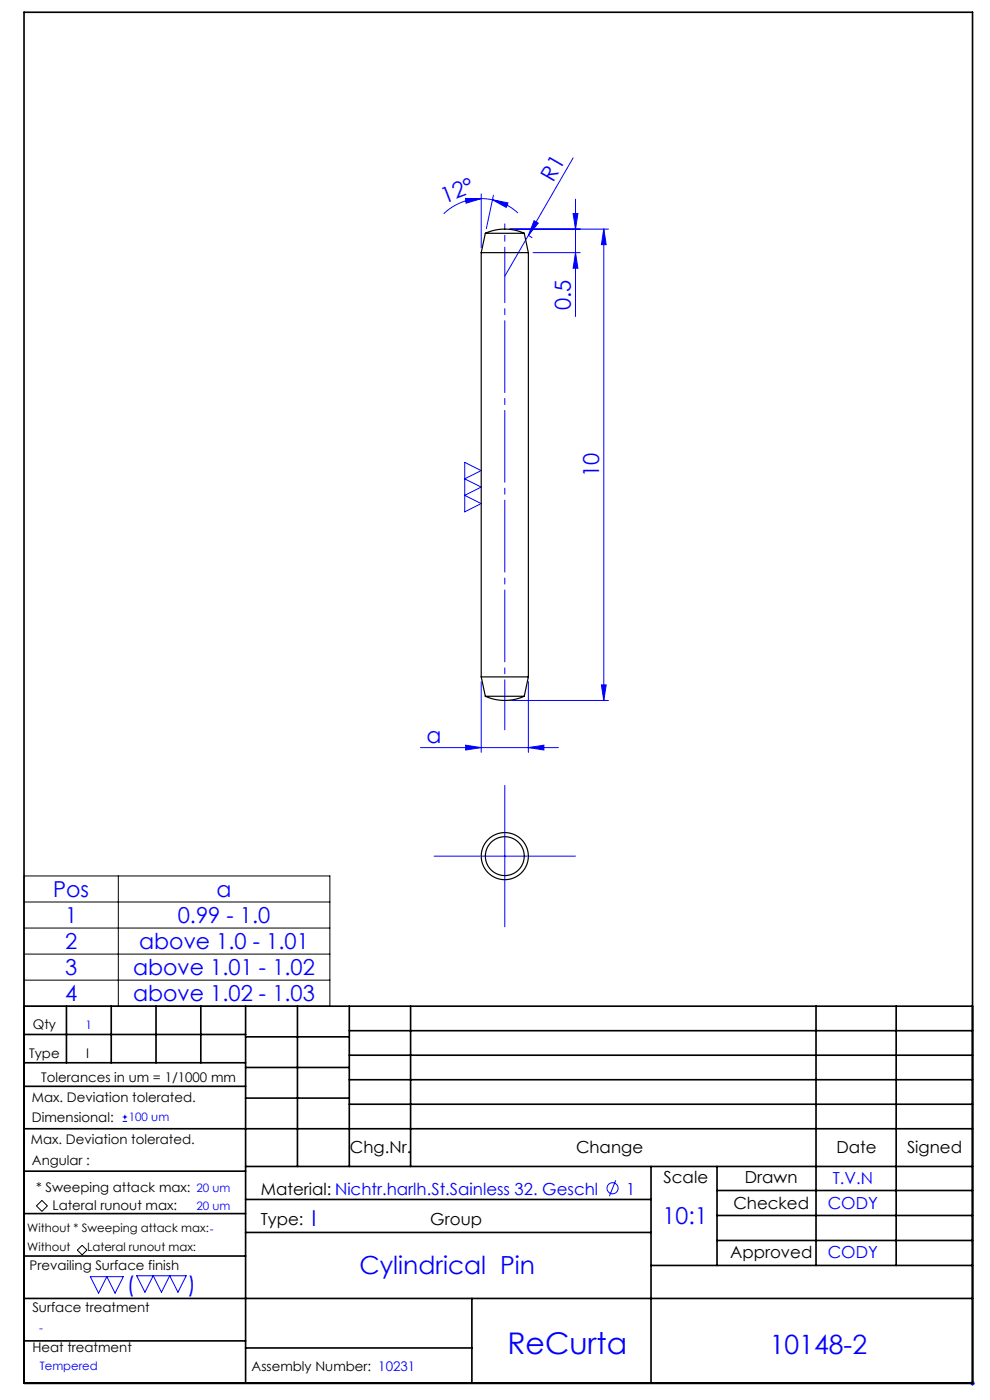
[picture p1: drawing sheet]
<svg xmlns="http://www.w3.org/2000/svg" width="210mm" height="297mm" viewBox="0 0 210 297" stroke-linecap="round" stroke-linejoin="round" font-family="sans-serif">
<g fill="none" stroke="#00f" stroke-width=".21">
<path d="M121.6 33.5l-9.5 16.4M98.7 42.1h3.4l-3.2 1zM102.1 41.1v11.5M102.1 42.1l2.4 .3M102.1 42.1a11.5 11.5 0 0 0-8 3.2M104.5 42.4l3.2 .6-.3 1zM104.5 42.4a11.5 11.5 0 0 1 5.4 2.8M104.7 41.4l-1.5 7.1M108.1 48.6h21M112.1 49.9l-5 8.7M112.1 49.9l.8 .6M113.1 53.6h10"/>
<path d="M113.3 46.8l.9 .5-2.1 2.6zM121.6 45.3h1l-.5 3.3zM122.1 53.6l.5 3.3h-1zM122.1 42.2v24.9M128.1 48.6l.5 3.3h-1zM128.1 48.6v100M98.6 98.1l3.5 1.7-3.5 1.8 3.5 1.7-3.5 1.8 3.5 1.7-3.5 1.8zM89.2 158.6h29.2M98.8 158.1l3.3 .5-3.3 .5zM102.1 144.6v15M108.1 148.6h21M112.1 158.6l3.3-.5v1z"/>
<path d="M112.1 144.6v15M127.6 145.3h1l-.5 3.3zM107.1 166.6v30M92.1 181.6h30M26 237.9h1M26 237h1M26.5 236.5v.9M130.6 250.4l-1.3 3.4M19.2 270.8h7l-1.8 3.5-1.7-3.5-1.8 3.5zM29 270.6h10.5l-1.8 3.5-1.7-3.5-1.8 3.5-1.7-3.5-1.8 3.5zM205.8 293.5h1M205.9 293.1l.7 .7"/>
<path d="M206.3 293v1M206.6 293.1l-.7 .7"/>
<circle cx="129.9" cy="252.1" r="1.18"/>
</g>
<path d="M5.1 185.8h64.9v27.7h-64.9zM5.1 191.4h64.9M5.1 196.9h64.9M25.1 185.8v27.7M5.1 202.4h64.9M5.1 207.9h64.9M8.9 254.7l1.2 1.1-1.2 1.2-1.2-1.2zM16.4 265.2l1-1 1 1-1 1z" fill="none" stroke="#000" stroke-width=".21"/>
<path d="M107.1 53.6v101.2" fill="none" stroke="#00f" stroke-width=".21" stroke-dasharray="15.2 1.3 1.3 1.3" stroke-dashoffset="4.6"/>
<path d="M107.1 53.6v-6.1" fill="none" stroke="#00f" stroke-width=".21" stroke-dasharray="15.2 1.3 1.3 1.3" stroke-dashoffset="14.1"/>
<g fill="none" stroke="#000" stroke-width=".35">
<path d="M5.1 2.6h201.2v290.9h-201.2zM5.1 213.5h201.2M5.1 219.5h47M14.1 213.5v12M23.6 213.5v12M33.1 213.5v12M42.6 213.5v12M52.1 213.5v80M52.1 220h22M63.1 213.5v34M74.1 218.7h132.2M74.1 213.5v34"/>
<path d="M87.1 213.5v34M173.1 213.5v55M190.1 213.5v55M5.1 239.5h201.2M5.1 230.5h47M5.1 225.5h47M52.1 226.5h22M52.1 233h22M74.1 223.9h132.2M74.1 229.1h132.2M74.1 234.3h132.2M5.1 257.5h47"/>
<path d="M5.1 248.5h47M52.1 247.5h154.2M52.1 254.5h86M138.1 247.5v46M152.1 247.5v21M152.1 252.6h54.2M152.1 257.9h54.2M5.1 275.5h201.2M5.1 266.5h47M52.1 261.5h86M100.1 275.5v18M138.1 268.5h68.2"/>
<path d="M152.1 263.2h54.2M5.1 284.5h47M52.1 286h48"/>
</g>
<g fill="#00f">
<path d="M113.3 46.8l.9 .5-2.1 2.6z"/>
<path d="M98.8 158.1l3.3 .5-3.3 .5zM112.1 158.6l3.3-.5v1z"/>
<path d="M104.5 42.4l3.2 .6-.3 1zM98.7 42.1h3.4l-3.2 1z"/>
<path d="M128.1 48.6l.5 3.3h-1zM127.6 145.3h1l-.5 3.3zM121.6 45.3h1l-.5 3.3zM122.1 53.6l.5 3.3h-1z"/>
</g>
<g fill="none" stroke="#000" stroke-width=".25">
<path d="M102.1 53.6h10M102.1 53.6v90M103 49.5a10 10 0 0 1 8.2 0M103 49.5h8.2M103 49.5l-.9 4.1M111.2 49.5l.9 4.1M112.1 53.6v90M102.1 143.6h10M102.1 143.6l.9 4.1M103 147.7a10 10 0 0 0 8.2 0M103 147.7h8.2M112.1 143.6l-.9 4.1"/>
<circle cx="107.1" cy="181.6" r="5"/>
<circle cx="107.1" cy="181.6" r="4.1"/>
</g>
<text font-size="6.3" fill="#00f" x="107.6" y="287.3">ReCurta</text>
<text font-size="5.6" fill="#00f" x="163.3" y="287.2">10148-2</text>
<text font-size="5.3" fill="#00f" x="76.3" y="270.3">Cylindrical Pin</text>
<text font-size="4.9" fill="#00f" x="140.6" y="259.7">10:1</text>
<g font-size="4.7" fill="#00f">
<text x="117.3" y="38.8" transform="rotate(-60 117.3 38.8)">R1</text>
<text x="94.3" y="43.2" transform="rotate(-21 94.3 43.2)">12°</text>
<text x="121.1" y="65.9" transform="rotate(-90 121.1 65.9)">0.5</text>
<text x="127.1" y="101.2" transform="rotate(-90 127.1 101.2)">10</text>
<text x="90.5" y="157.6">a</text>
<text x="11.3" y="190.3">Pos</text>
<text x="45.9" y="190.3">a</text>
<text x="13.8" y="195.8">1</text>
<text x="37.7" y="195.8">0.99 - 1.0</text>
<text x="13.8" y="201.3">2</text>
<text x="29.5" y="201.3">above 1.0 - 1.01</text>
<text x="13.8" y="206.8">3</text>
<text x="28.2" y="206.8">above 1.01 - 1.02</text>
<text x="13.8" y="212.4">4</text>
<text x="28.2" y="212.4">above 1.02 - 1.03</text>
<text x="66.1" y="260">I</text>
<text x="26.9" y="274.2">(</text>
<text x="39.8" y="274.2">)</text>
</g>
<g font-size="3.5">
<text x="74.2" y="244.7">Chg.Nr.</text>
<text x="122.2" y="244.7">Change</text>
<text x="177.4" y="244.7">Date</text>
<text x="192.4" y="244.7">Signed</text>
<text x="140.8" y="250.9">Scale</text>
<text x="158" y="250.9">Drawn</text>
<text x="55.3" y="253.5">Material: Nichtr.harlh.St.Sainless 32. Geschl</text>
<text x="155.6" y="256.4">Checked</text>
<text x="55.3" y="259.8">Type:</text>
<text x="91.3" y="259.8">Group</text>
<text x="154.9" y="266.9">Approved</text>
</g>
<g font-size="3.5" fill="#00f">
<text x="176.6" y="251.1">T.V.N</text>
<text x="132.9" y="253.4">1</text>
<text x="175.6" y="256.6">CODY</text>
<text x="175.6" y="267">CODY</text>
</g>
<g font-size="2.8">
<text x="7" y="218.4">Qty</text>
<text x="6.2" y="224.5">Type</text>
<text x="18.2" y="224.5">I</text>
<text x="6.8" y="233.7">Max. Deviation tolerated.</text>
<text x="8.8" y="229.4">Tolerances in um = 1/1000 mm</text>
<text x="6.8" y="238.1">Dimensional:</text>
<text x="6.6" y="242.8">Max. Deviation tolerated.</text>
<text x="6.8" y="247.1">Angular :</text>
<text x="7.6" y="252.9">* Sweeping attack max:</text>
<text x="11.2" y="256.7">Lateral runout max:</text>
<text x="6.3" y="269.5">Prevailing Surface finish</text>
<text x="6.9" y="278.3">Surface treatment</text>
<text x="6.9" y="286.7">Heat treatment</text>
<text x="53.4" y="290.9">Assembly Number: 10231</text>
</g>
<g font-size="2.5" fill="#00f">
<text x="18.1" y="218.3">1</text>
<text x="27.3" y="237.9">100 um</text>
<text x="41.7" y="256.6">20 um</text>
<text x="41.7" y="252.9">20 um</text>
<text x="8.3" y="282.6">-</text>
<text x="8.5" y="290.6">Tempered</text>
</g>
<g font-size="2.5">
<text x="5.8" y="261.4">Without * Sweeping attack max:-</text>
<text x="5.8" y="265.4">Without</text>
<text x="18.5" y="265.3">Lateral runout max:</text>
</g>
</svg>
